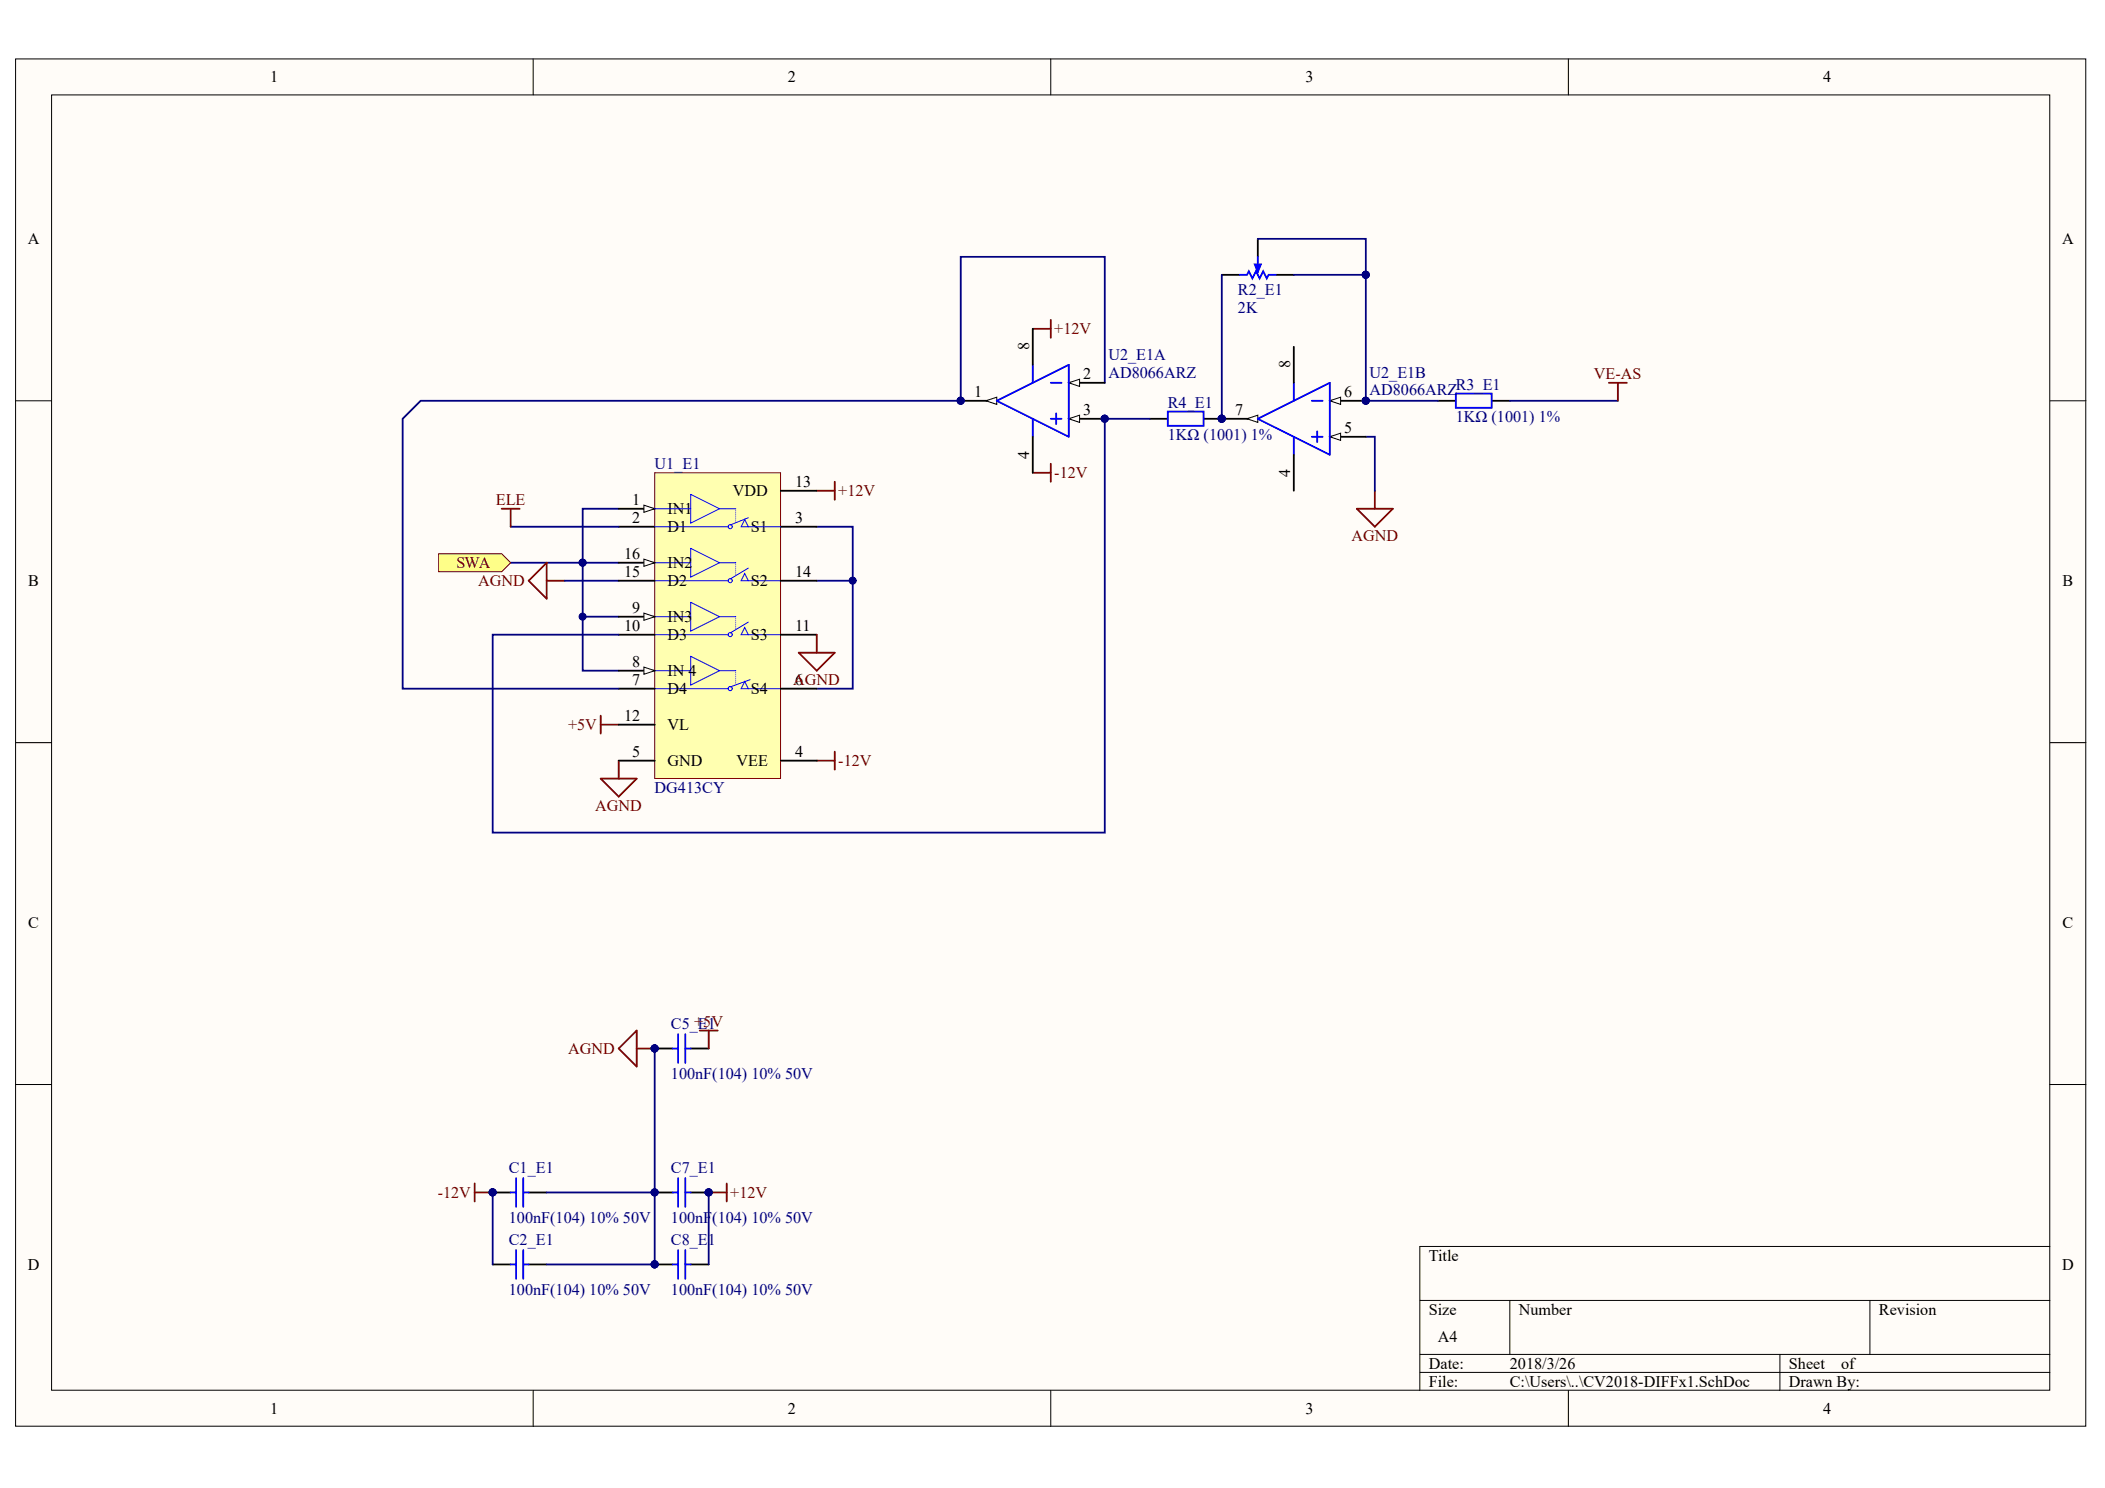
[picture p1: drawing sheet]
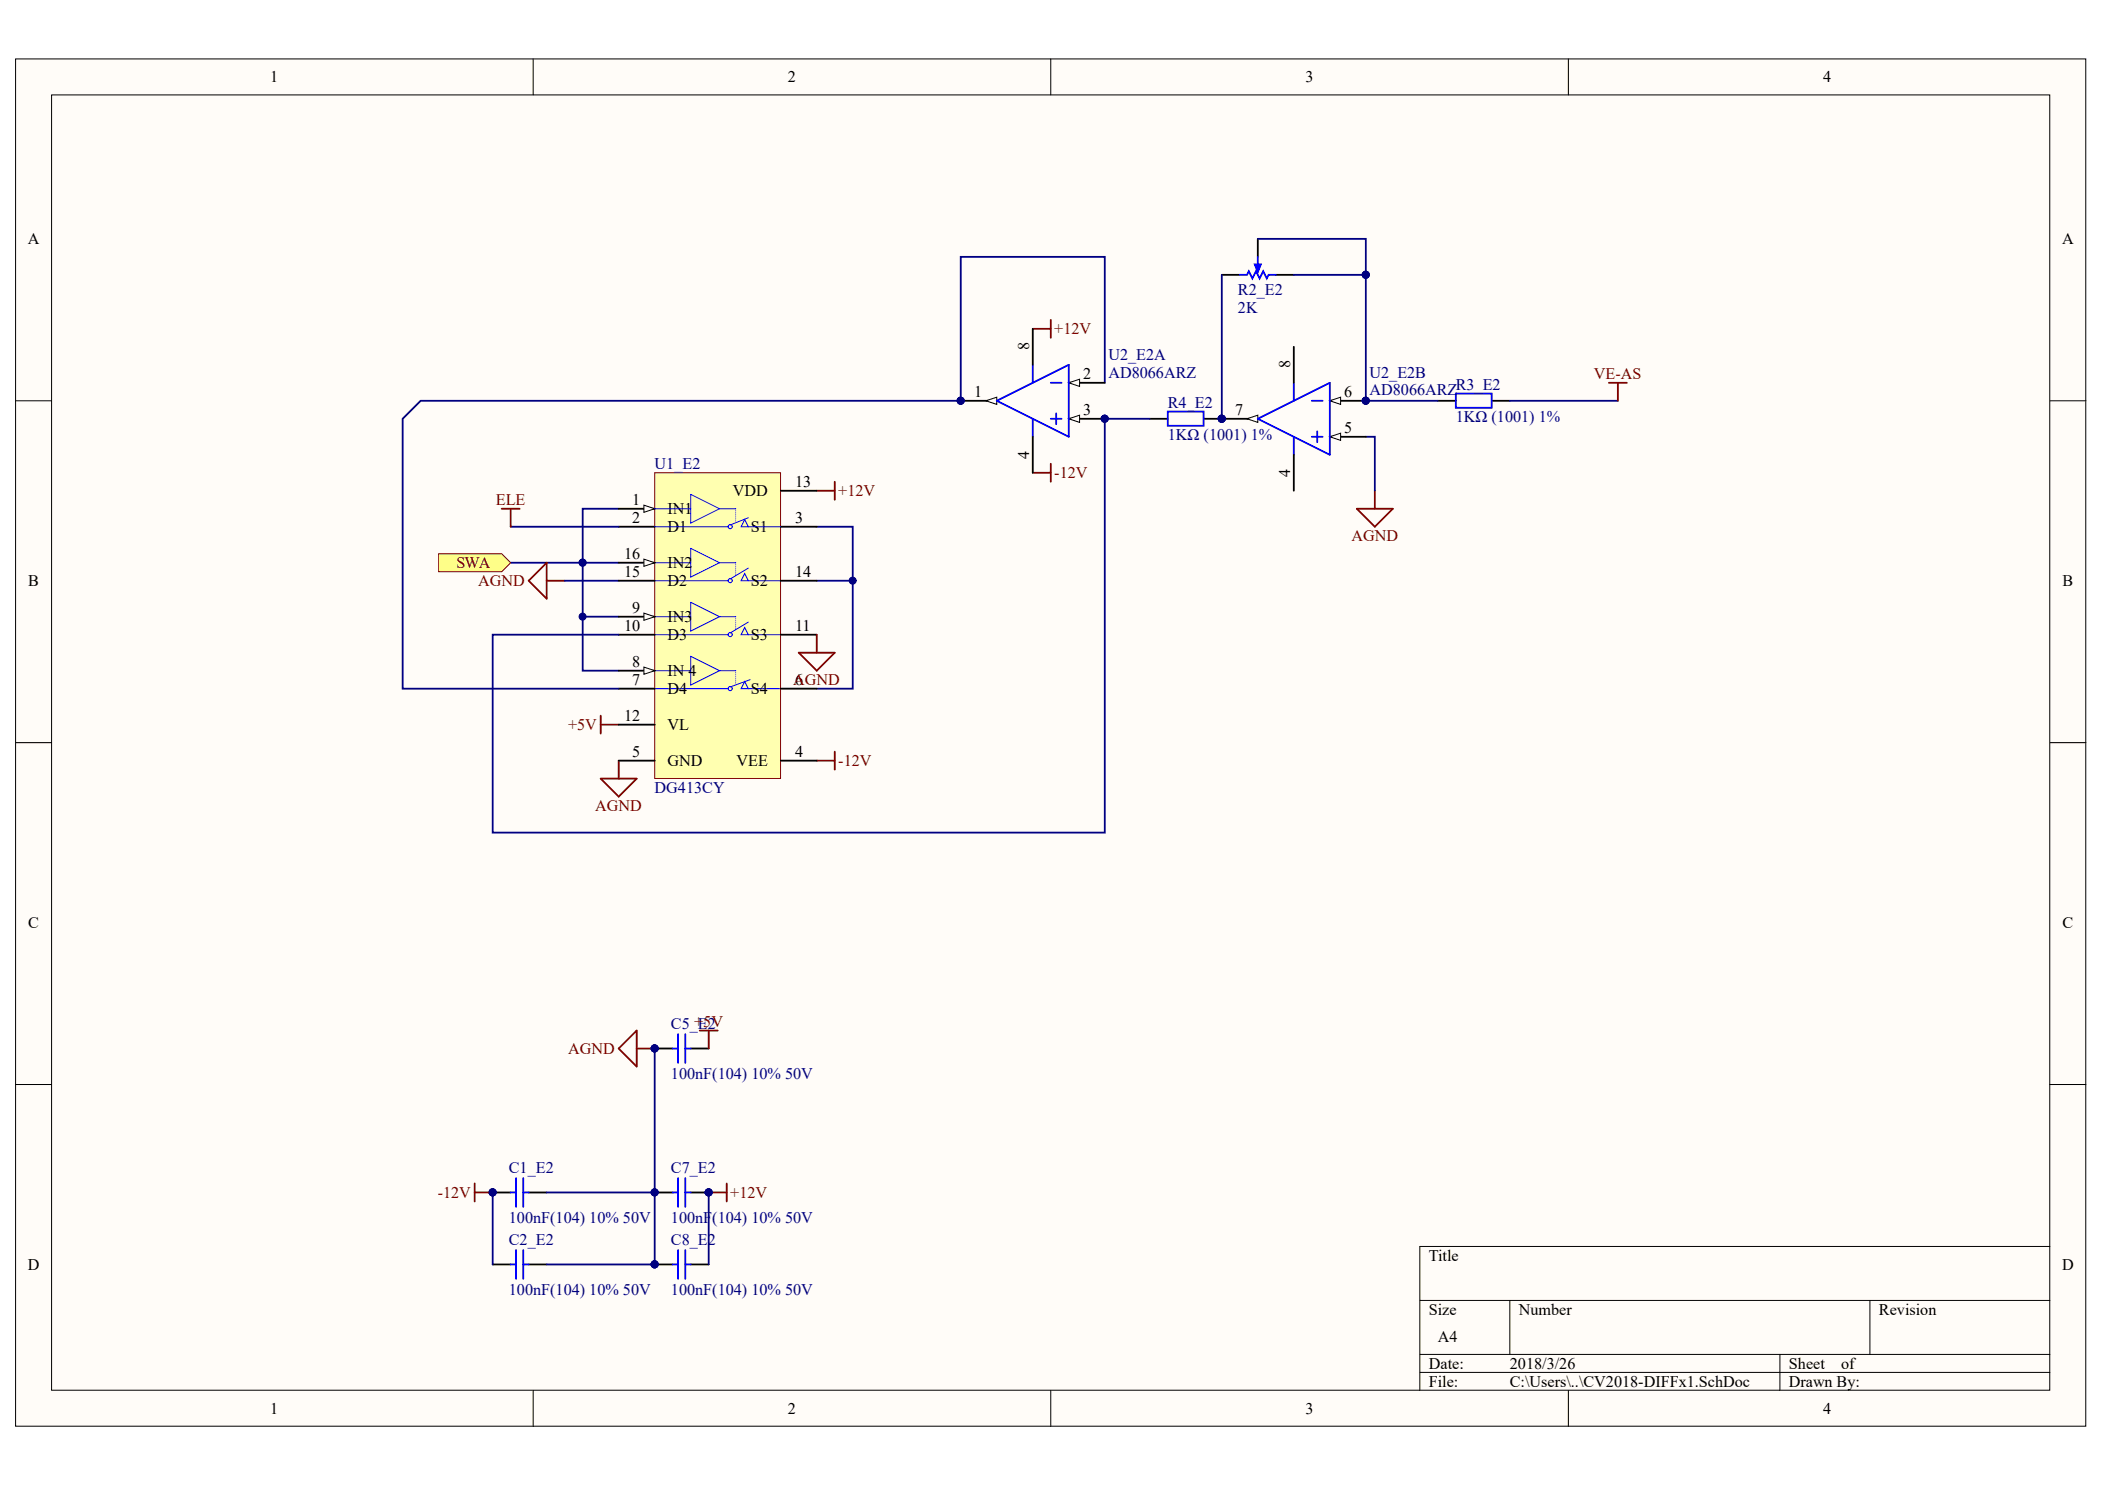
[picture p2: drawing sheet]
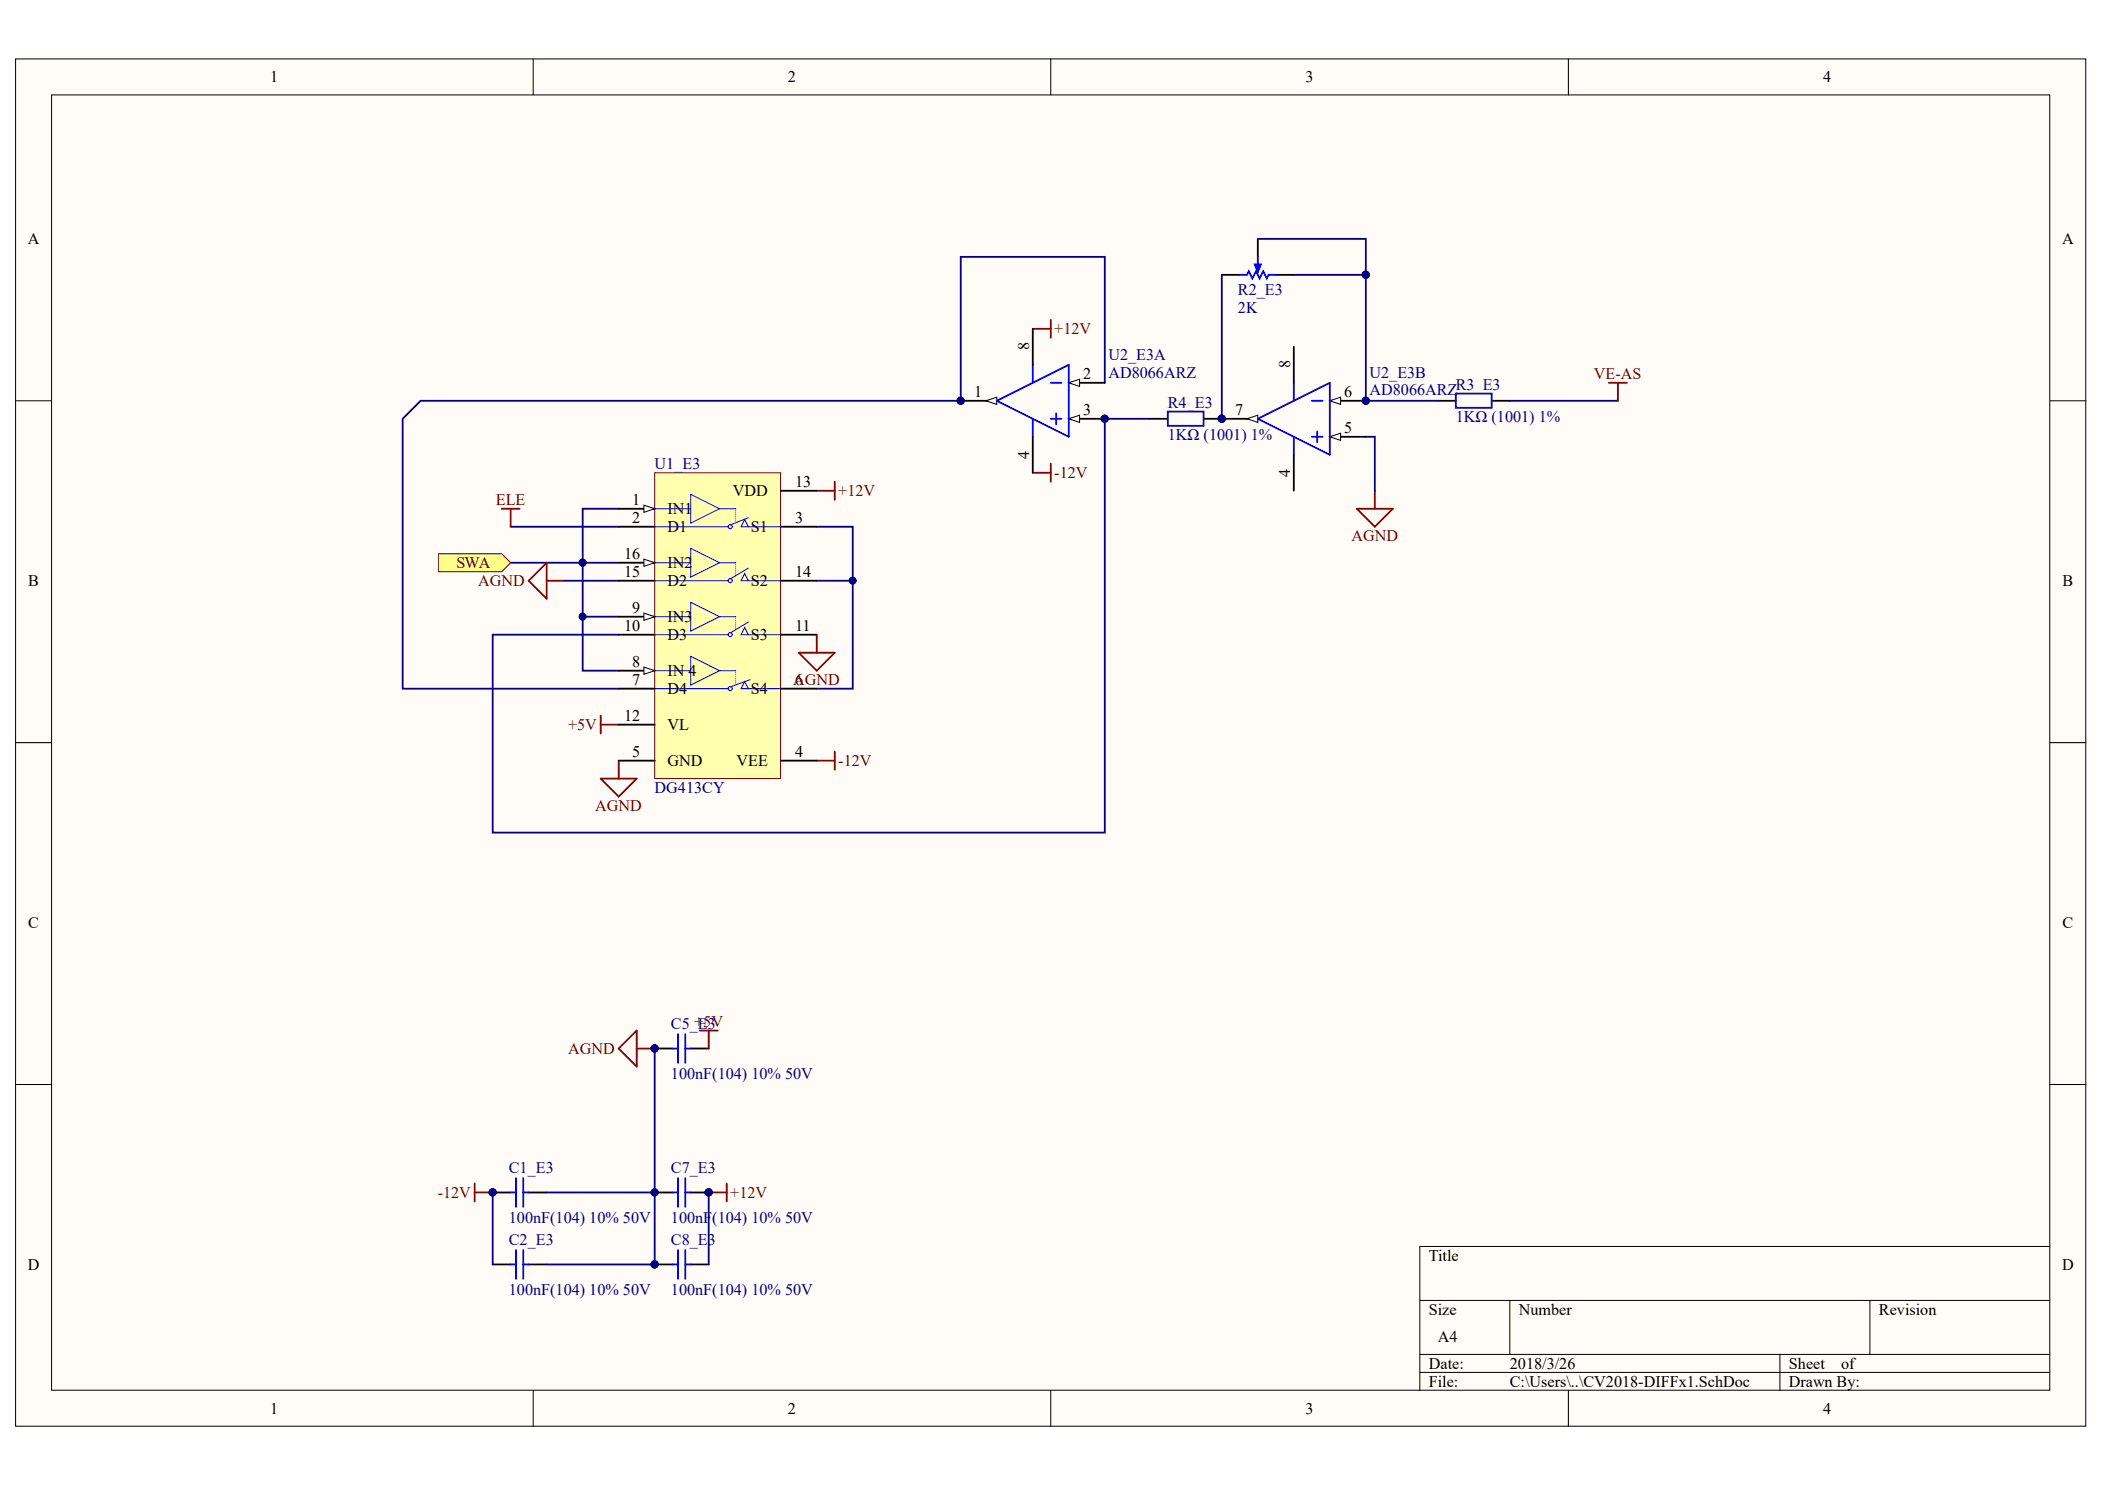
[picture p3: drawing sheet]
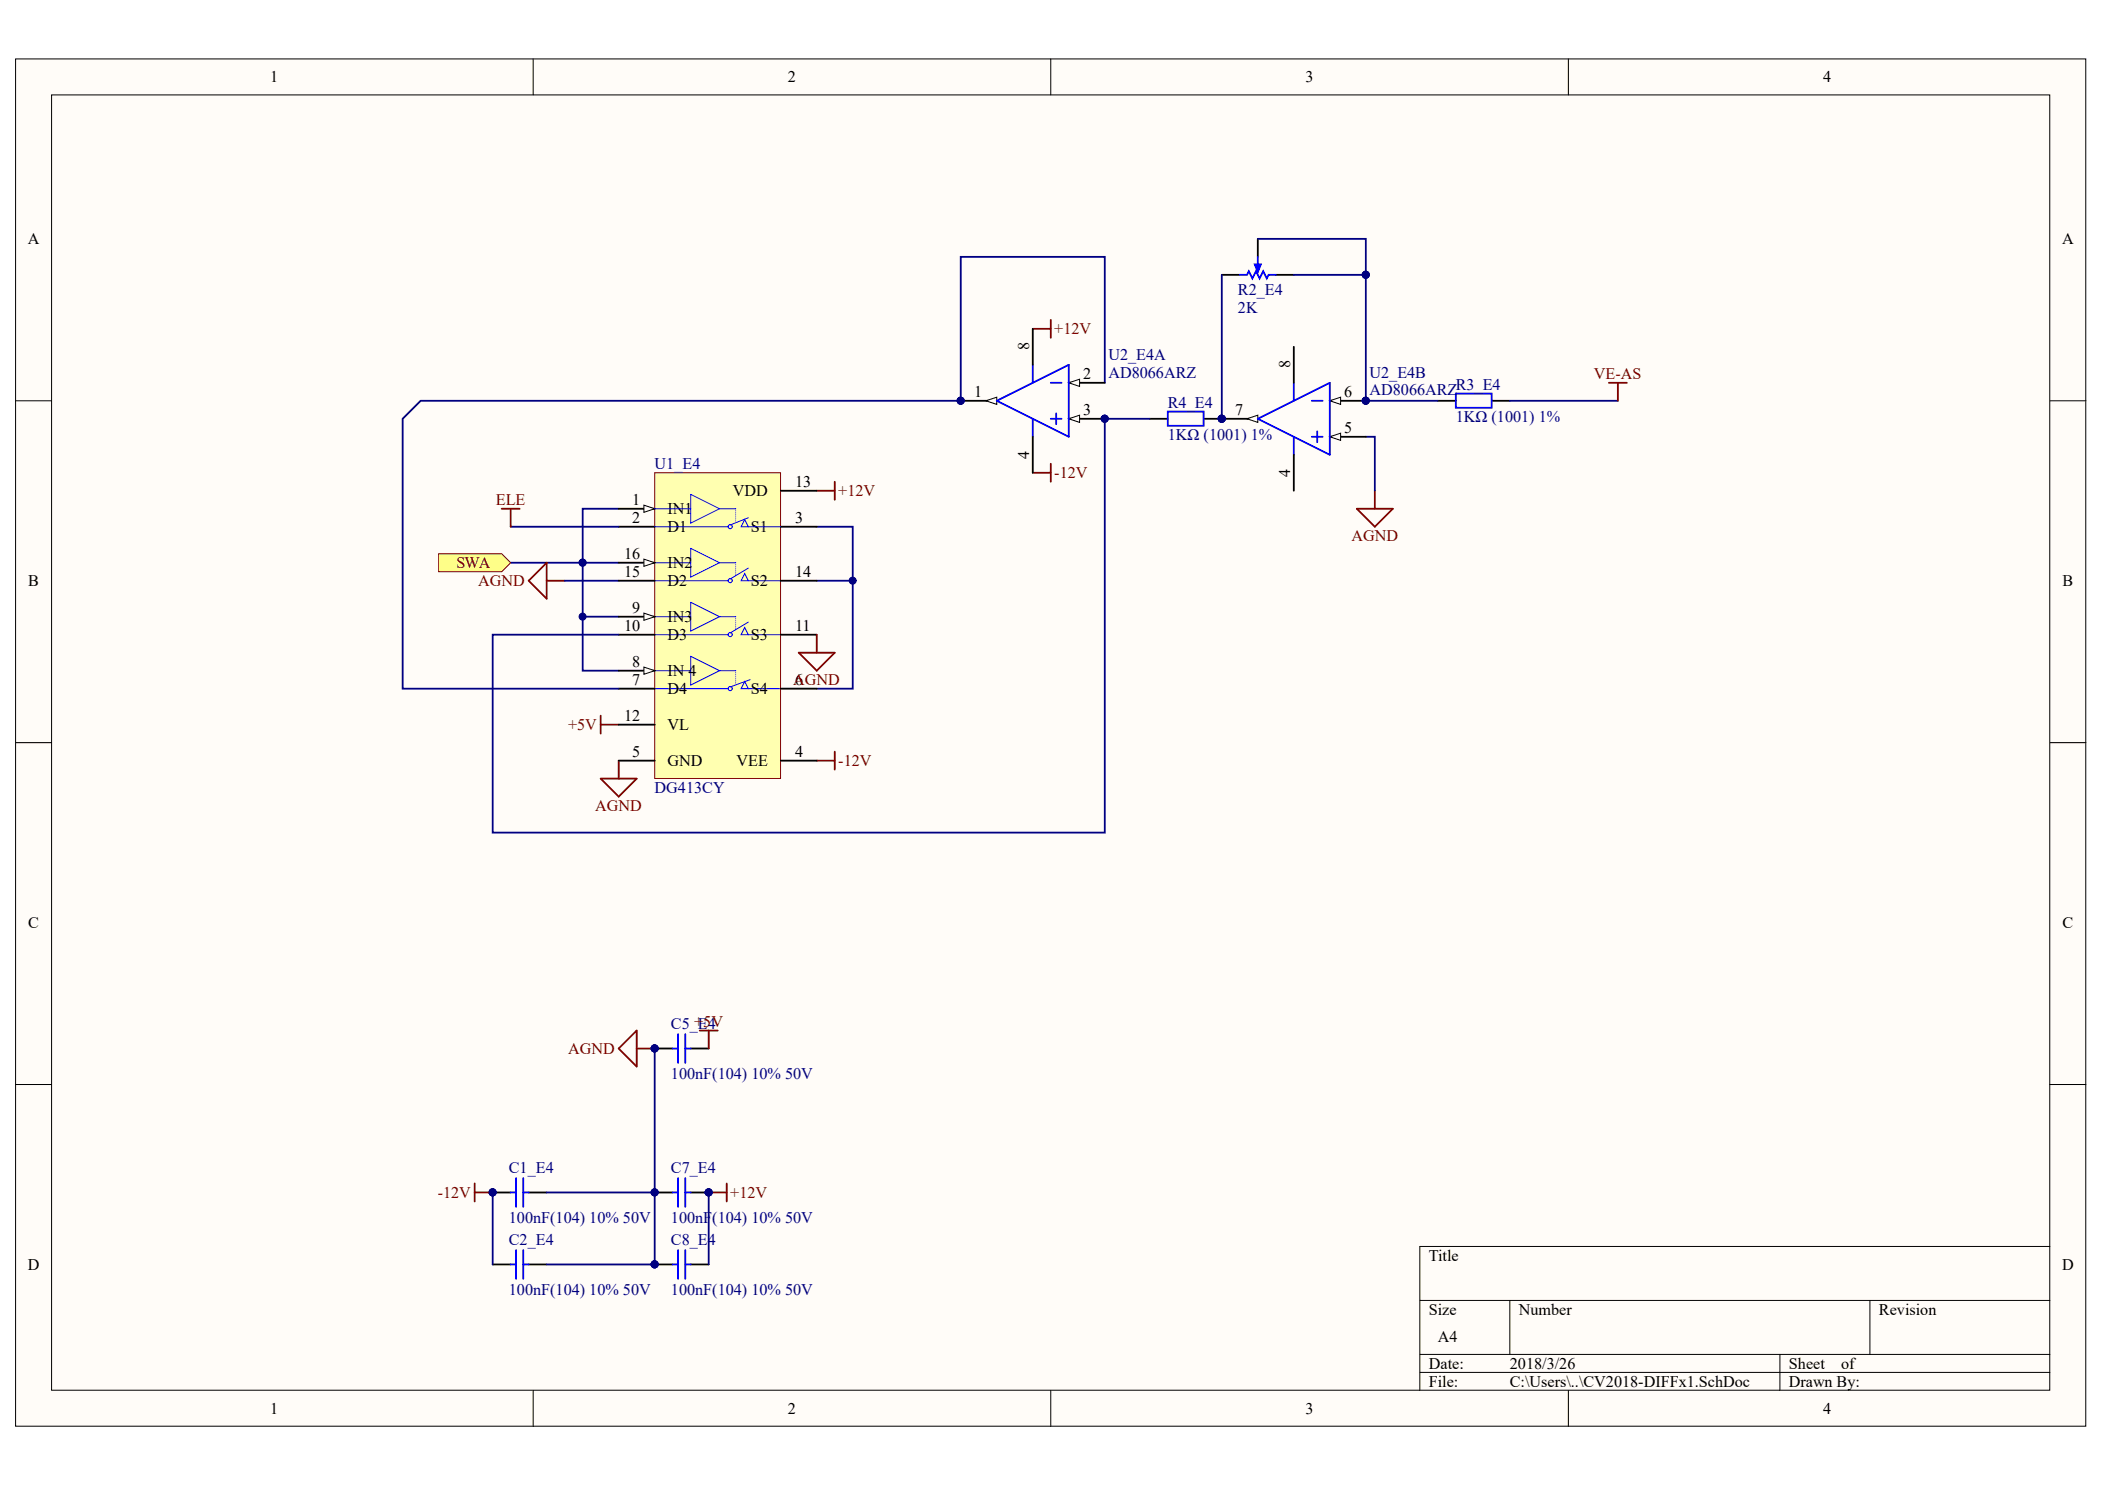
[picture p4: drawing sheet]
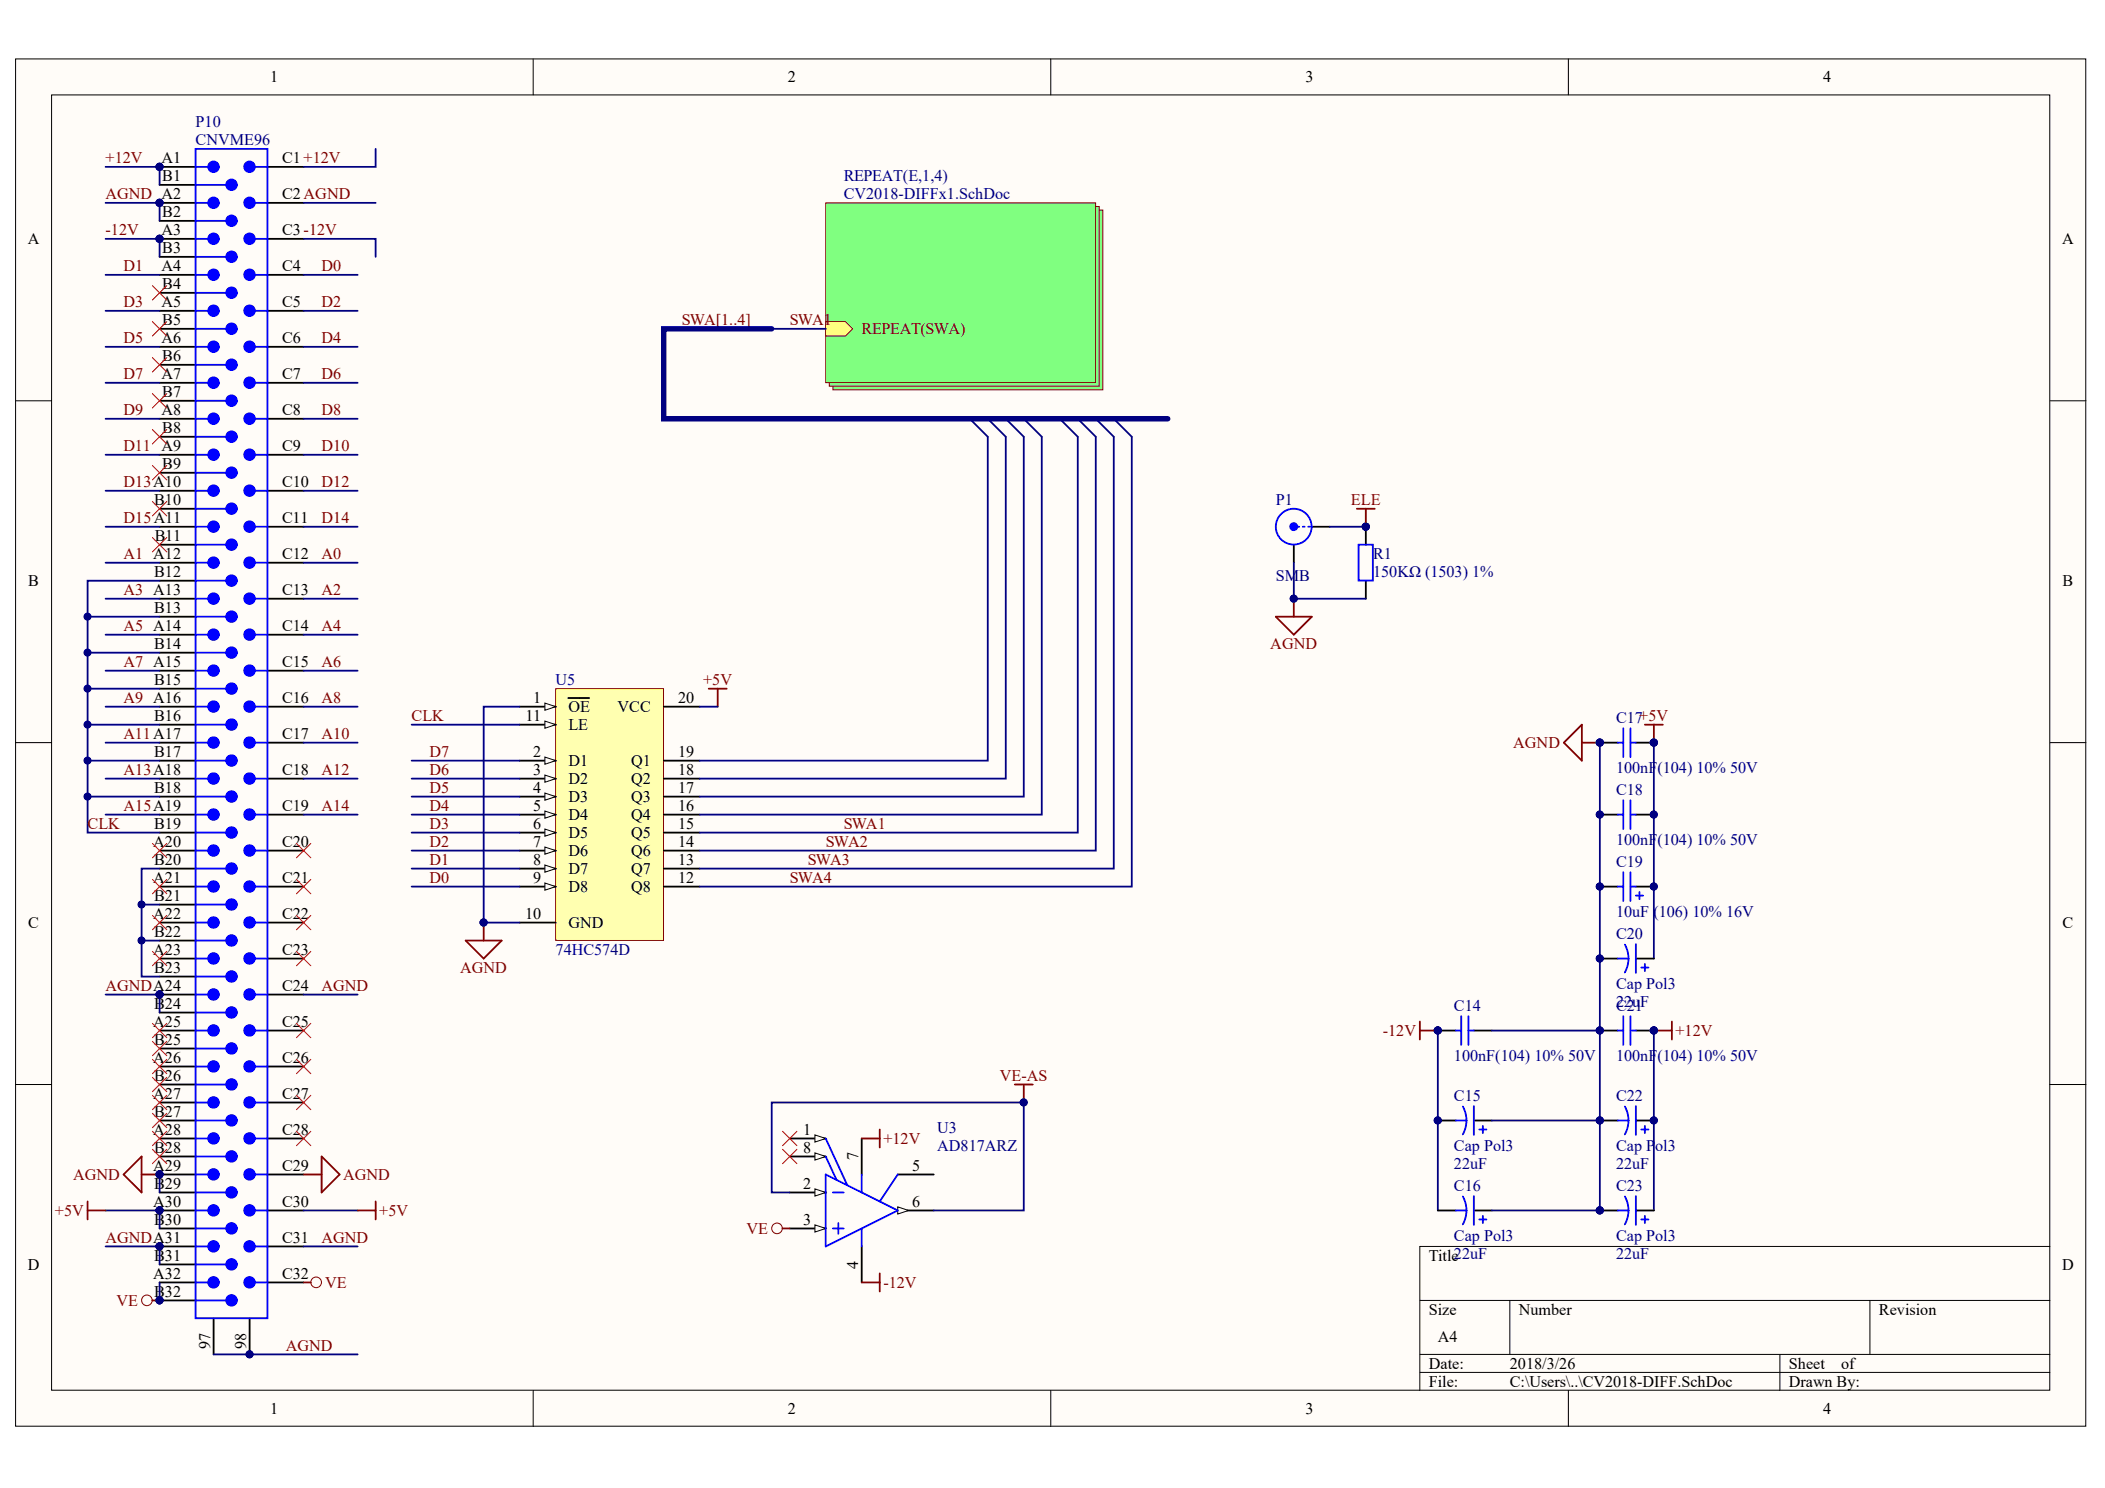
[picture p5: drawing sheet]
# Altium project ECT-CV-DIFF.PrjPCB
2 sheets, 55 parts. Net scope: hierarchical (ports join the sheet entries above them; power ports are global).
Board file: CV2018-DIFF.PcbDoc
Sheets:
  CV2018-DIFF.SchDoc
    E1 = CV2018-DIFFx1.SchDoc
    E2 = CV2018-DIFFx1.SchDoc
    E3 = CV2018-DIFFx1.SchDoc
    E4 = CV2018-DIFFx1.SchDoc

## Sheet CV2018-DIFF.SchDoc
size A4

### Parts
C14  100nF(104) 10% 50V  [LC-0805_C]
C15  Cap Pol3  value 22uF  [C2225]
C16  Cap Pol3  value 22uF  [C2225]
C17  100nF(104) 10% 50V  [LC-0805_C]
C18  100nF(104) 10% 50V  [LC-0805_C]
C19  10uF (106) ±10% 16V  [LC-CASE-A_3216]
C20  Cap Pol3  value 22uF  [C2225]
C21  100nF(104) 10% 50V  [LC-0805_C]
C22  Cap Pol3  value 22uF  [C2225]
C23  Cap Pol3  value 22uF  [C2225]
P1  SMB  [SMB_V-RJ45]
P10  CNVME96  [CNVME96]
R1  150KΩ (1503) ±1%  [LC-0805_R]
U3  AD817ARZ  [ADI-R-8_N]
U5  74HC574D  [LC-SOIC-20_300mil]

### Sub-sheets
REPEAT(E,1,4) = CV2018-DIFFx1.SchDoc: REPEAT(SWA) (in)

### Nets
+5V: C17.2 C18.2 C19.1 C20.1 P10.A30 P10.B30 P10.C30 U5.20(VCC)
+12V: C21.2 C22.1 C23.1 P10.A1 P10.B1 P10.C1 U3.7(+VS)
-12V: C14.1 C15.2 C16.2 P10.A3 P10.B3 P10.C3 U3.4(-VS)
AGND: C14.2 C15.1 C16.1 C17.1 C18.1 C19.2 C20.2 C21.1 C22.2 C23.2 P1.2(Y) P10.97 P10.98 P10.A2 P10.A24 P10.A29 P10.A31 P10.B2 P10.B24 P10.B29 P10.B31 P10.C2 P10.C24 P10.C29 P10.C31 R1.2 U5.1(~{OE}) U5.10(GND)
ELE: P1.1(X) R1.1
VE: P10.A32 P10.B32 P10.C32 U3.3(+IN)
VE-AS: U3.2(-IN) U3.6(OUT)
A0: P10.C12
A1: P10.A12
A2: P10.C13
A3: P10.A13
A4: P10.C14
A5: P10.A14
A6: P10.C15
A7: P10.A15
A8: P10.C16
A9: P10.A16
A10: P10.C17
A11: P10.A17
A12: P10.C18
A13: P10.A18
A14: P10.C19
A15: P10.A19
CLK: P10.B12 P10.B13 P10.B14 P10.B15 P10.B16 P10.B17 P10.B18 P10.B19 U5.11(LE)
D0: P10.C4 U5.9(D8)
D1: P10.A4 U5.8(D7)
D2: P10.C5 U5.7(D6)
D3: P10.A5 U5.6(D5)
D4: P10.C6 U5.5(D4)
D5: P10.A6 U5.4(D3)
D6: P10.C7 U5.3(D2)
D7: P10.A7 U5.2(D1)
D8: P10.C8
D9: P10.A8
D10: P10.C9
D11: P10.A9
D12: P10.C10
D13: P10.A10
D14: P10.C11
D15: P10.A11
SWA1: U5.15(Q5)
SWA2: U5.14(Q6)
SWA3: U5.13(Q7)
SWA4: U5.12(Q8)
NetP10_B20: P10.B20 P10.B21 P10.B22 P10.B23

Not connected (* = marked no-connect by the designer): P10 A20* A21* A22* A23* A25* A26* A27* A28* B4* B5* B6* B7* B8* B9* B10* B11* B25* B26* B27* B28* C20* C21* C22* C23* C25* C26* C27* C28*; U3 1(NULL)* 5(NC) 8(NULL)*; U5 16(Q4) 17(Q3) 18(Q2) 19(Q1)

### Buses and harness runs
bus SWA[1..4]

## Sheet CV2018-DIFFx1.SchDoc
size A4
Used 4 times, as channels E1, E2, E3, E4. Parts and nets are listed once, with the designators drawn on the sheet.

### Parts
C1  100nF(104) 10% 50V  [LC-0805_C]
C2  100nF(104) 10% 50V  [LC-0805_C]
C5  100nF(104) 10% 50V  [LC-0805_C]
C7  100nF(104) 10% 50V  [LC-0805_C]
C8  100nF(104) 10% 50V  [LC-0805_C]
R2  2K  [POT4MM-2]
R3  1KΩ (1001) ±1%  [LC-0805_R]
R4  1KΩ (1001) ±1%  [LC-0805_R]
U1  DG413CY  [NSO16_N]
U2  AD8066ARZ  [ADI-R-8_N]  (parts A,B of 2)

### Ports
SWA (in)

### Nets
+5V: C5.2 U1.12(VL)
+12V: C7.2 C8.2 U1.13(VDD) U2.8(+VS)
-12V: C1.1 C2.1 U1.4(VEE) U2.4(-VS)
AGND: C1.2 C2.2 C5.1 C7.1 C8.1 U1.5(GND) U1.11(S3) U1.15(D2) U2.5(+IN_2)
ELE: U1.2(D1)
VE-AS: R3.2
NetR2_CCW: R2.CCW(-) R2.W R3.1 U2.6(-IN_2)
NetR2_CW: R2.CW(+) R4.2 U2.7(VOUT_2)
NetR4_1: R4.1 U1.10(D3) U2.3(+IN_1)
NetU1_3: U1.3(S1) U1.6(S4) U1.14(S2)
NetU1_7: U1.7(D4) U2.1(VOUT_1) U2.2(-IN_1)

Not connected (* = marked no-connect by the designer): U1 1(IN1) 8(IN_4) 9(IN3) 16(IN2)

### Channels
E1: designators end in _E1; ports SWA=SWA1
E2: designators end in _E2; ports SWA=SWA2
E3: designators end in _E3; ports SWA=SWA3
E4: designators end in _E4; ports SWA=SWA4

## Nets that join several sheets
+5V: CV2018-DIFF (8 pins), E1 (C5_E1.2 U1_E1.12), E2 (C5_E2.2 U1_E2.12), E3 (C5_E3.2 U1_E3.12), E4 (C5_E4.2 U1_E4.12)
+12V: CV2018-DIFF (7 pins), E1 (C7_E1.2 C8_E1.2 U1_E1.13 U2_E1.8), E2 (C7_E2.2 C8_E2.2 U1_E2.13 U2_E2.8), E3 (C7_E3.2 C8_E3.2 U1_E3.13 U2_E3.8), E4 (C7_E4.2 C8_E4.2 U1_E4.13 U2_E4.8)
-12V: CV2018-DIFF (7 pins), E1 (C1_E1.1 C2_E1.1 U1_E1.4 U2_E1.4), E2 (C1_E2.1 C2_E2.1 U1_E2.4 U2_E2.4), E3 (C1_E3.1 C2_E3.1 U1_E3.4 U2_E3.4), E4 (C1_E4.1 C2_E4.1 U1_E4.4 U2_E4.4)
AGND: CV2018-DIFF (28 pins), E1 (9 pins), E2 (9 pins), E3 (9 pins), E4 (9 pins)
ELE: CV2018-DIFF (P1.1 R1.1), E1 (U1_E1.2), E2 (U1_E2.2), E3 (U1_E3.2), E4 (U1_E4.2)
VE-AS: CV2018-DIFF (U3.2 U3.6), E1 (R3_E1.2), E2 (R3_E2.2), E3 (R3_E3.2), E4 (R3_E4.2)
